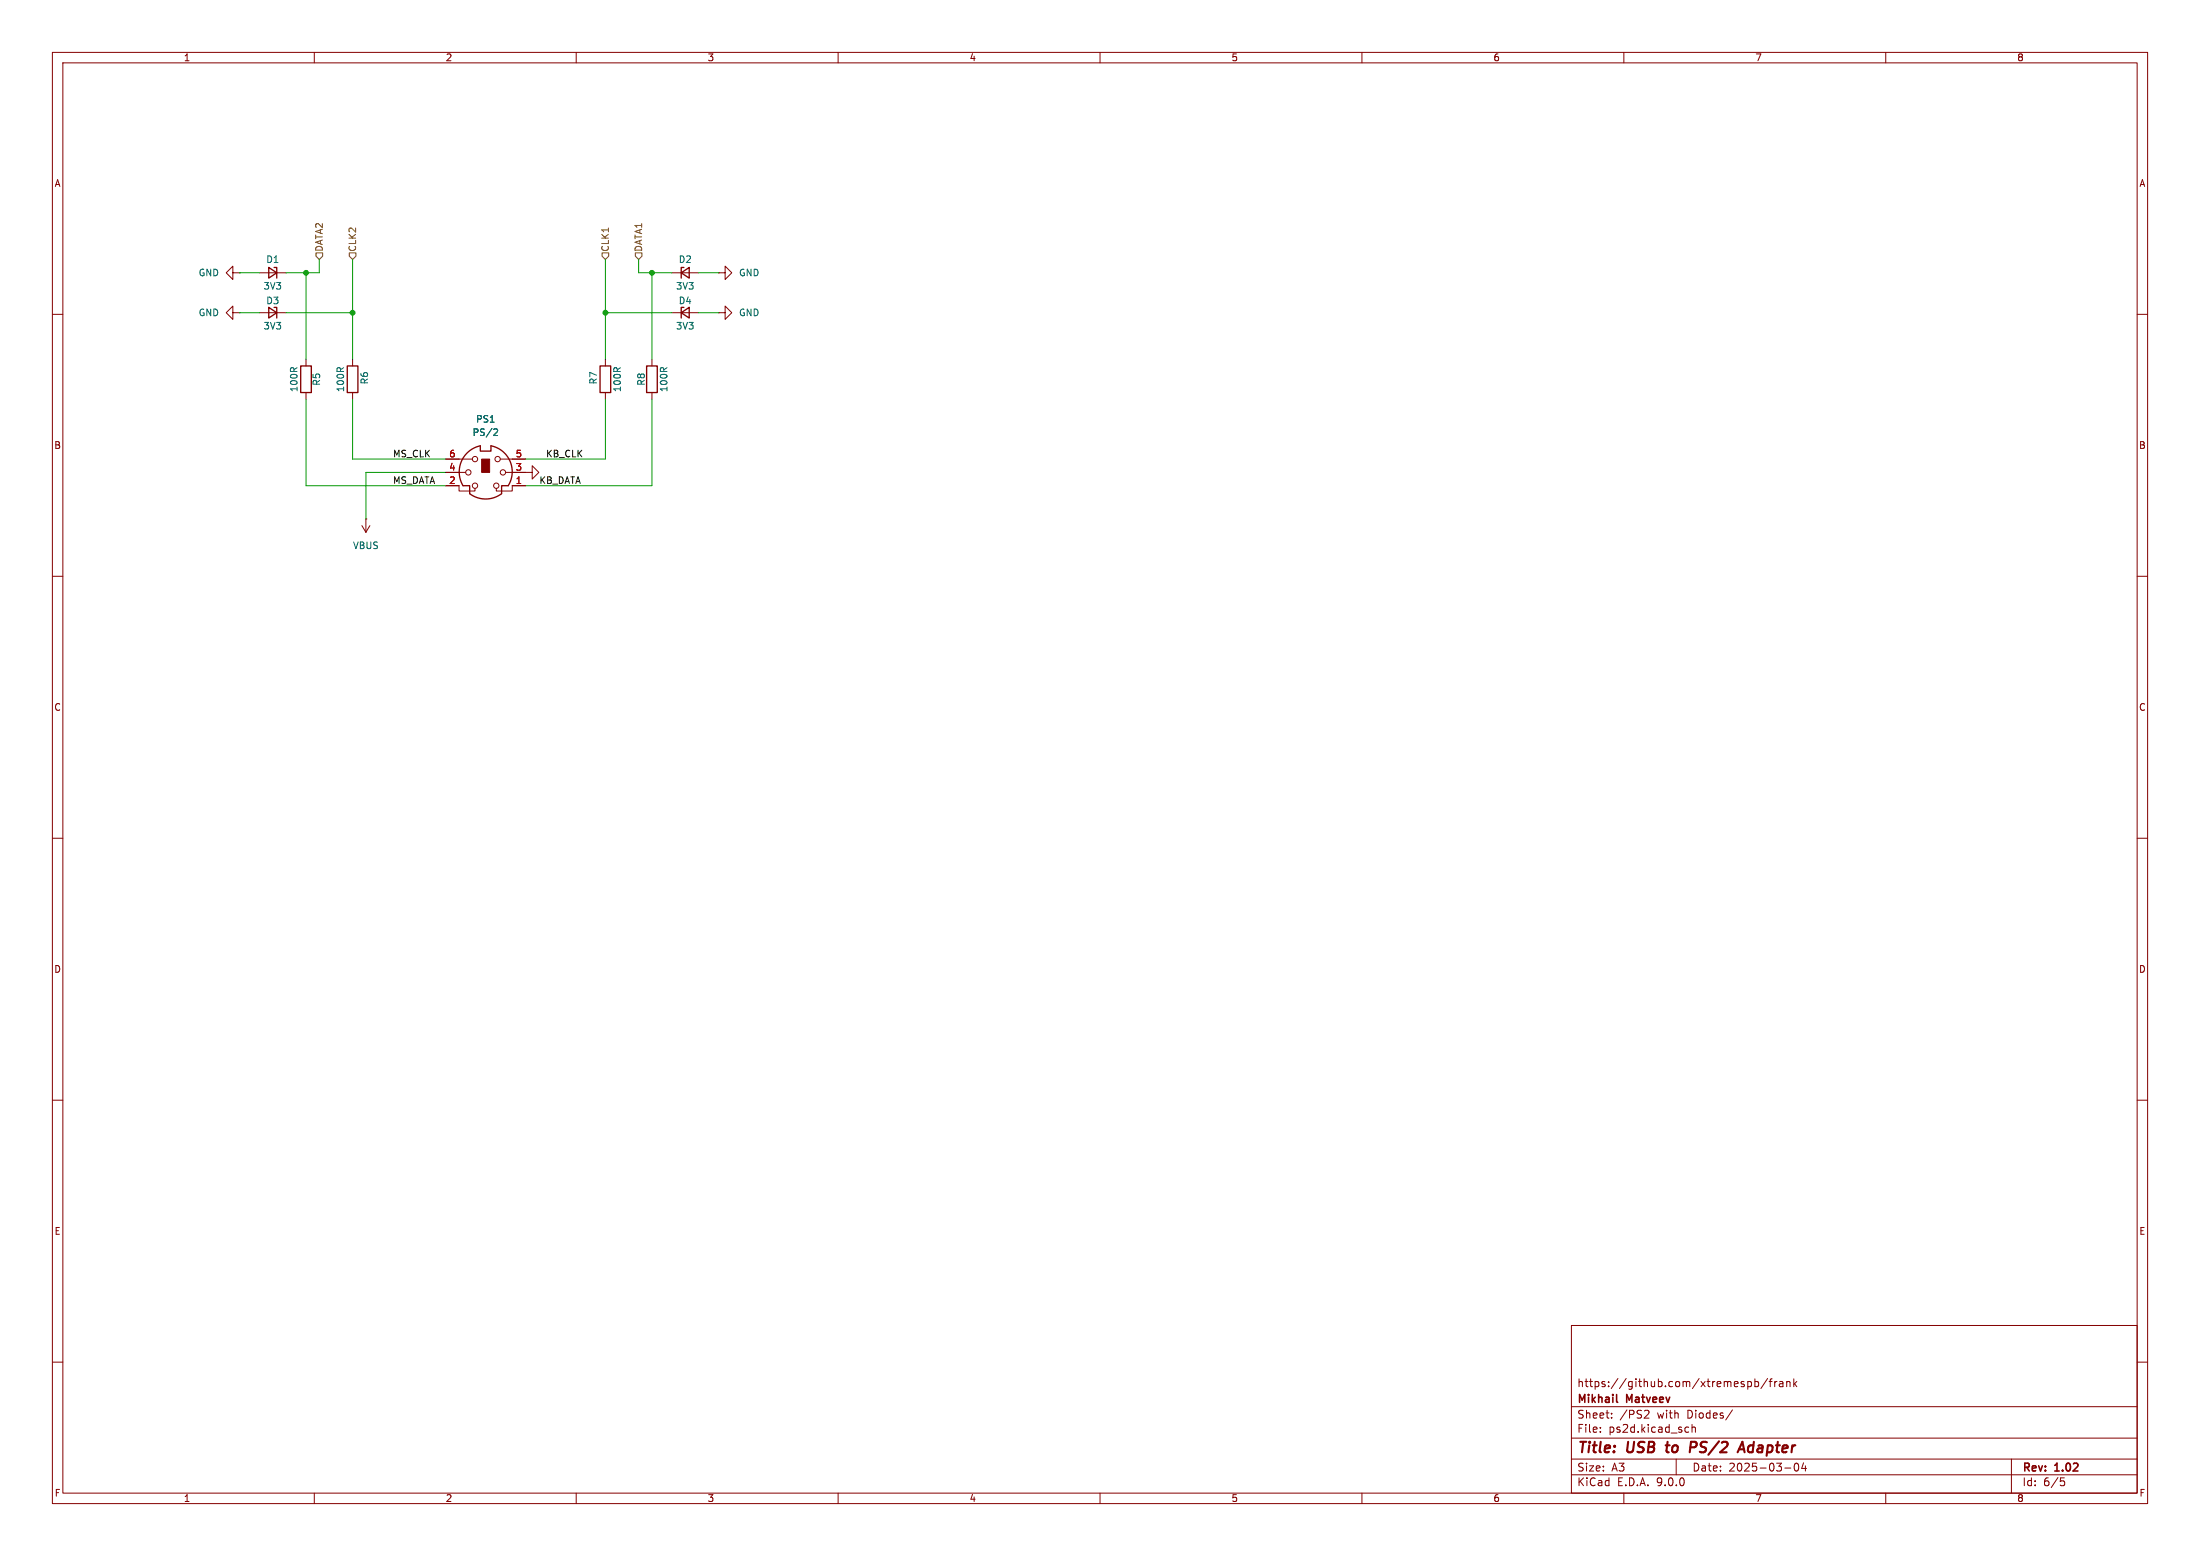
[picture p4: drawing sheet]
(kicad_sch
 (version 20250114)
 (generator "eeschema")
 (generator_version "9.0")
 (paper "A3")
 (title_block
  (title "USB to PS/2 Adapter")
  (date "2025-03-04")
  (rev "1.02")
  (company "Mikhail Matveev")
  (comment 1 "https://github.com/xtremespb/frank"))
 (lib_symbols
  (symbol "Connector:Mini-DIN-6"
   (pin_names
    (offset 1.016)) (exclude_from_sim no) (in_bom yes) (on_board yes)
   (property "Reference" "J" (at 0 6.35 0) (effects (font (size 1.27 1.27))))
   (property "Value" "Mini-DIN-6" (at 0 -6.35 0) (effects (font (size 1.27 1.27))))
   (property "Footprint" "" (at 0 0 0) (effects (font (size 1.27 1.27)) (hide yes)))
   (property "Datasheet" "http://service.powerdynamics.com/ec/Catalog17/Section%2011.pdf" (at 0 0 0) (effects (font (size 1.27 1.27)) (hide yes)))
   (property "Description" "6-pin Mini-DIN connector" (at 0 0 0) (effects (font (size 1.27 1.27)) (hide yes)))
   (symbol "Mini-DIN-6_0_1"
    (polyline (pts (xy -4.318 -2.54) (xy -3.048 -2.54) (xy -3.048 -4.064)) (stroke (width 0.254) (type default)) (fill (type none)))
    (polyline (pts (xy -3.81 0) (xy -5.08 0)) (stroke (width 0) (type default)) (fill (type none)))
    (circle (center -3.302 0) (radius 0.508) (stroke (width 0) (type default)) (fill (type none)))
    (polyline (pts (xy -2.54 2.54) (xy -5.08 2.54)) (stroke (width 0) (type default)) (fill (type none)))
    (circle (center -2.032 2.54) (radius 0.508) (stroke (width 0) (type default)) (fill (type none)))
    (circle (center -2.032 -2.54) (radius 0.508) (stroke (width 0) (type default)) (fill (type none)))
    (polyline (pts (xy -2.032 -3.048) (xy -2.032 -3.556) (xy -5.08 -3.556) (xy -5.08 -2.54)) (stroke (width 0) (type default)) (fill (type none)))
    (polyline (pts (xy -1.016 5.08) (xy -1.016 4.064) (xy 1.016 4.064) (xy 1.016 5.08)) (stroke (width 0.254) (type default)) (fill (type none)))
    (rectangle (start -0.762 2.54) (end 0.762 0) (stroke (width 0) (type default)) (fill (type outline)))
    (arc (start 3.048 -4.064) (mid 0 -5.08) (end -3.048 -4.064) (stroke (width 0.254) (type default)) (fill (type none)))
    (arc (start 1.016 5.08) (mid 4.6646 2.1356) (end 4.318 -2.54) (stroke (width 0.254) (type default)) (fill (type none)))
    (arc (start -4.318 -2.54) (mid -4.6241 2.1181) (end -1.016 5.08) (stroke (width 0.254) (type default)) (fill (type none)))
    (circle (center 2.032 -2.54) (radius 0.508) (stroke (width 0) (type default)) (fill (type none)))
    (polyline (pts (xy 2.032 -3.048) (xy 2.032 -3.556) (xy 5.08 -3.556) (xy 5.08 -2.54)) (stroke (width 0) (type default)) (fill (type none)))
    (circle (center 2.286 2.54) (radius 0.508) (stroke (width 0) (type default)) (fill (type none)))
    (polyline (pts (xy 2.794 2.54) (xy 5.08 2.54)) (stroke (width 0) (type default)) (fill (type none)))
    (circle (center 3.302 0) (radius 0.508) (stroke (width 0) (type default)) (fill (type none)))
    (polyline (pts (xy 4.318 -2.54) (xy 3.048 -2.54) (xy 3.048 -4.064)) (stroke (width 0.254) (type default)) (fill (type none)))
    (polyline (pts (xy 5.08 0) (xy 3.81 0)) (stroke (width 0) (type default)) (fill (type none))))
   (symbol "Mini-DIN-6_1_1"
    (pin passive line (at -7.62 2.54 0) (length 2.54) (name "~" (effects (font (size 1.27 1.27)))) (number "6" (effects (font (size 1.27 1.27)))))
    (pin passive line (at -7.62 0 0) (length 2.54) (name "~" (effects (font (size 1.27 1.27)))) (number "4" (effects (font (size 1.27 1.27)))))
    (pin passive line (at -7.62 -2.54 0) (length 2.54) (name "~" (effects (font (size 1.27 1.27)))) (number "2" (effects (font (size 1.27 1.27)))))
    (pin passive line (at 7.62 2.54 180) (length 2.54) (name "~" (effects (font (size 1.27 1.27)))) (number "5" (effects (font (size 1.27 1.27)))))
    (pin passive line (at 7.62 0 180) (length 2.54) (name "~" (effects (font (size 1.27 1.27)))) (number "3" (effects (font (size 1.27 1.27)))))
    (pin passive line (at 7.62 -2.54 180) (length 2.54) (name "~" (effects (font (size 1.27 1.27)))) (number "1" (effects (font (size 1.27 1.27))))))
   (embedded_fonts no))
  (symbol "Device:D_Zener_Small"
   (pin_numbers (hide yes))
   (pin_names
    (offset 0.254) (hide yes)) (exclude_from_sim no) (in_bom yes) (on_board yes)
   (property "Reference" "D" (at 0 2.286 0) (effects (font (size 1.27 1.27))))
   (property "Value" "D_Zener_Small" (at 0 -2.286 0) (effects (font (size 1.27 1.27))))
   (property "Footprint" "" (at 0 0 90) (effects (font (size 1.27 1.27)) (hide yes)))
   (property "Datasheet" "~" (at 0 0 90) (effects (font (size 1.27 1.27)) (hide yes)))
   (property "Description" "Zener diode, small symbol" (at 0 0 0) (effects (font (size 1.27 1.27)) (hide yes)))
   (symbol "D_Zener_Small_0_1"
    (polyline (pts (xy -0.254 1.016) (xy -0.762 1.016) (xy -0.762 -1.016)) (stroke (width 0.254) (type default)) (fill (type none)))
    (polyline (pts (xy 0.762 1.016) (xy -0.762 0) (xy 0.762 -1.016) (xy 0.762 1.016)) (stroke (width 0.254) (type default)) (fill (type none)))
    (polyline (pts (xy 0.762 0) (xy -0.762 0)) (stroke (width 0) (type default)) (fill (type none))))
   (symbol "D_Zener_Small_1_1"
    (pin passive line (at -2.54 0 0) (length 1.778) (name "K" (effects (font (size 1.27 1.27)))) (number "1" (effects (font (size 1.27 1.27)))))
    (pin passive line (at 2.54 0 180) (length 1.778) (name "A" (effects (font (size 1.27 1.27)))) (number "2" (effects (font (size 1.27 1.27))))))
   (embedded_fonts no))
  (symbol "Device:R"
   (pin_numbers (hide yes))
   (pin_names
    (offset 0)) (exclude_from_sim no) (in_bom yes) (on_board yes)
   (property "Reference" "R" (at 2.032 0 90) (effects (font (size 1.27 1.27))))
   (property "Value" "R" (at 0 0 90) (effects (font (size 1.27 1.27))))
   (property "Footprint" "" (at -1.778 0 90) (effects (font (size 1.27 1.27)) (hide yes)))
   (property "Datasheet" "~" (at 0 0 0) (effects (font (size 1.27 1.27)) (hide yes)))
   (property "Description" "Resistor" (at 0 0 0) (effects (font (size 1.27 1.27)) (hide yes)))
   (symbol "R_0_1"
    (rectangle (start -1.016 -2.54) (end 1.016 2.54) (stroke (width 0.254) (type default)) (fill (type none))))
   (symbol "R_1_1"
    (pin passive line (at 0 3.81 270) (length 1.27) (name "~" (effects (font (size 1.27 1.27)))) (number "1" (effects (font (size 1.27 1.27)))))
    (pin passive line (at 0 -3.81 90) (length 1.27) (name "~" (effects (font (size 1.27 1.27)))) (number "2" (effects (font (size 1.27 1.27))))))
   (embedded_fonts no))
  (symbol "GND_3"
   (power)
   (pin_numbers (hide yes))
   (pin_names
    (offset 0) (hide yes)) (exclude_from_sim no) (in_bom yes) (on_board yes)
   (property "Reference" "#PWR" (at 0 -6.35 0) (effects (font (size 1.27 1.27)) (hide yes)))
   (property "Value" "GND" (at 0 -3.81 0) (effects (font (size 1.27 1.27))))
   (property "Footprint" "" (at 0 0 0) (effects (font (size 1.27 1.27)) (hide yes)))
   (property "Datasheet" "" (at 0 0 0) (effects (font (size 1.27 1.27)) (hide yes)))
   (property "Description" "Power symbol creates a global label with name \"GND\" , ground" (at 0 0 0) (effects (font (size 1.27 1.27)) (hide yes)))
   (symbol "GND_3_0_1"
    (polyline (pts (xy 0 0) (xy 0 -1.27) (xy 1.27 -1.27) (xy 0 -2.54) (xy -1.27 -1.27) (xy 0 -1.27)) (stroke (width 0) (type default)) (fill (type none))))
   (symbol "GND_3_1_1"
    (pin power_in line (at 0 0 270) (length 0) (name "~" (effects (font (size 1.27 1.27)))) (number "1" (effects (font (size 1.27 1.27))))))
   (embedded_fonts no))
  (symbol "power:GND"
   (power)
   (pin_names
    (offset 0)) (exclude_from_sim no) (in_bom yes) (on_board yes)
   (property "Reference" "#PWR" (at 0 -6.35 0) (effects (font (size 1.27 1.27)) (hide yes)))
   (property "Value" "GND" (at 0 -3.81 0) (effects (font (size 1.27 1.27))))
   (property "Footprint" "" (at 0 0 0) (effects (font (size 1.27 1.27)) (hide yes)))
   (property "Datasheet" "" (at 0 0 0) (effects (font (size 1.27 1.27)) (hide yes)))
   (property "Description" "Power symbol creates a global label with name \"GND\" , ground" (at 0 0 0) (effects (font (size 1.27 1.27)) (hide yes)))
   (symbol "GND_0_1"
    (polyline (pts (xy 0 0) (xy 0 -1.27) (xy 1.27 -1.27) (xy 0 -2.54) (xy -1.27 -1.27) (xy 0 -1.27)) (stroke (width 0) (type default)) (fill (type none))))
   (symbol "GND_1_1"
    (pin power_in line (at 0 0 270) (length 0) (hide yes) (name "GND" (effects (font (size 1.27 1.27)))) (number "1" (effects (font (size 1.27 1.27))))))
   (embedded_fonts no))
  (symbol "power:VBUS"
   (power)
   (pin_numbers (hide yes))
   (pin_names
    (offset 0) (hide yes)) (exclude_from_sim no) (in_bom yes) (on_board yes)
   (property "Reference" "#PWR" (at 0 -3.81 0) (effects (font (size 1.27 1.27)) (hide yes)))
   (property "Value" "VBUS" (at 0 3.556 0) (effects (font (size 1.27 1.27))))
   (property "Footprint" "" (at 0 0 0) (effects (font (size 1.27 1.27)) (hide yes)))
   (property "Datasheet" "" (at 0 0 0) (effects (font (size 1.27 1.27)) (hide yes)))
   (property "Description" "Power symbol creates a global label with name \"VBUS\"" (at 0 0 0) (effects (font (size 1.27 1.27)) (hide yes)))
   (symbol "VBUS_0_1"
    (polyline (pts (xy -0.762 1.27) (xy 0 2.54)) (stroke (width 0) (type default)) (fill (type none)))
    (polyline (pts (xy 0 2.54) (xy 0.762 1.27)) (stroke (width 0) (type default)) (fill (type none)))
    (polyline (pts (xy 0 0) (xy 0 2.54)) (stroke (width 0) (type default)) (fill (type none))))
   (symbol "VBUS_1_1"
    (pin power_in line (at 0 0 90) (length 0) (name "~" (effects (font (size 1.27 1.27)))) (number "1" (effects (font (size 1.27 1.27))))))
   (embedded_fonts no)))
 (junction
  (at 58.42 52.07)
  (diameter 0)
  (color 0 0 0 0))
 (junction
  (at 124.46 52.07)
  (diameter 0)
  (color 0 0 0 0))
 (junction
  (at 115.57 59.69)
  (diameter 0)
  (color 0 0 0 0))
 (junction
  (at 67.31 59.69)
  (diameter 0)
  (color 0 0 0 0))
 (wire
  (pts (xy 67.31 59.69) (xy 54.61 59.69))
  (stroke (width 0) (type default)))
 (wire
  (pts (xy 124.46 52.07) (xy 124.46 68.58))
  (stroke (width 0) (type default)))
 (wire
  (pts (xy 121.92 49.53) (xy 121.92 52.07))
  (stroke (width 0) (type default)))
 (wire
  (pts (xy 67.31 49.53) (xy 67.31 59.69))
  (stroke (width 0) (type default)))
 (wire
  (pts (xy 100.33 87.63) (xy 115.57 87.63))
  (stroke (width 0) (type default)))
 (wire
  (pts (xy 58.42 92.71) (xy 85.09 92.71))
  (stroke (width 0) (type default)))
 (wire
  (pts (xy 124.46 52.07) (xy 128.27 52.07))
  (stroke (width 0) (type default)))
 (wire
  (pts (xy 115.57 49.53) (xy 115.57 59.69))
  (stroke (width 0) (type default)))
 (wire
  (pts (xy 124.46 76.2) (xy 124.46 92.71))
  (stroke (width 0) (type default)))
 (wire
  (pts (xy 115.57 59.69) (xy 115.57 68.58))
  (stroke (width 0) (type default)))
 (wire
  (pts (xy 60.96 49.53) (xy 60.96 52.07))
  (stroke (width 0) (type default)))
 (wire
  (pts (xy 133.35 52.07) (xy 137.16 52.07))
  (stroke (width 0) (type default)))
 (wire
  (pts (xy 115.57 76.2) (xy 115.57 87.63))
  (stroke (width 0) (type default)))
 (wire
  (pts (xy 121.92 52.07) (xy 124.46 52.07))
  (stroke (width 0) (type default)))
 (wire
  (pts (xy 60.96 52.07) (xy 58.42 52.07))
  (stroke (width 0) (type default)))
 (wire
  (pts (xy 58.42 52.07) (xy 54.61 52.07))
  (stroke (width 0) (type default)))
 (wire
  (pts (xy 67.31 59.69) (xy 67.31 68.58))
  (stroke (width 0) (type default)))
 (wire
  (pts (xy 58.42 52.07) (xy 58.42 68.58))
  (stroke (width 0) (type default)))
 (wire
  (pts (xy 58.42 76.2) (xy 58.42 92.71))
  (stroke (width 0) (type default)))
 (wire
  (pts (xy 69.85 90.17) (xy 85.09 90.17))
  (stroke (width 0) (type default)))
 (wire
  (pts (xy 115.57 59.69) (xy 128.27 59.69))
  (stroke (width 0) (type default)))
 (wire
  (pts (xy 67.31 76.2) (xy 67.31 87.63))
  (stroke (width 0) (type default)))
 (wire
  (pts (xy 49.53 52.07) (xy 45.72 52.07))
  (stroke (width 0) (type default)))
 (wire
  (pts (xy 67.31 87.63) (xy 85.09 87.63))
  (stroke (width 0) (type default)))
 (wire
  (pts (xy 133.35 59.69) (xy 137.16 59.69))
  (stroke (width 0) (type default)))
 (wire
  (pts (xy 69.85 90.17) (xy 69.85 99.06))
  (stroke (width 0) (type default)))
 (wire
  (pts (xy 100.33 92.71) (xy 124.46 92.71))
  (stroke (width 0) (type default)))
 (wire
  (pts (xy 49.53 59.69) (xy 45.72 59.69))
  (stroke (width 0) (type default)))
 (label "KB_DATA"
  (at 102.87 92.71 0)
  (effects (font (size 1.27 1.27)) (justify left bottom)))
 (label "KB_CLK"
  (at 104.14 87.63 0)
  (effects (font (size 1.27 1.27)) (justify left bottom)))
 (label "MS_DATA"
  (at 74.93 92.71 0)
  (effects (font (size 1.27 1.27)) (justify left bottom)))
 (label "MS_CLK"
  (at 74.93 87.63 0)
  (effects (font (size 1.27 1.27)) (justify left bottom)))
 (hierarchical_label "CLK1"
  (shape input)
  (at 115.57 49.53 90)
  (effects (font (size 1.27 1.27)) (justify left)))
 (hierarchical_label "CLK2"
  (shape input)
  (at 67.31 49.53 90)
  (effects (font (size 1.27 1.27)) (justify left)))
 (hierarchical_label "DATA1"
  (shape input)
  (at 121.92 49.53 90)
  (effects (font (size 1.27 1.27)) (justify left)))
 (hierarchical_label "DATA2"
  (shape input)
  (at 60.96 49.53 90)
  (effects (font (size 1.27 1.27)) (justify left)))
 (symbol
  (lib_id "power:GND")
  (at 100.33 90.17 90)
  (unit 1)
  (exclude_from_sim no)
  (in_bom yes)
  (on_board yes)
  (dnp no)
  (property "Reference" "#PWR013" (at 106.68 90.17 0) (effects (font (size 1.27 1.27)) (hide yes)))
  (property "Value" "GND" (at 105.41 90.17 90) (effects (font (size 1.27 1.27)) (hide yes)))
  (property "Footprint" "" (at 100.33 90.17 0) (effects (font (size 1.27 1.27)) (hide yes)))
  (property "Datasheet" "" (at 100.33 90.17 0) (effects (font (size 1.27 1.27)) (hide yes)))
  (property "Description" "" (at 100.33 90.17 0) (effects (font (size 1.27 1.27)) (hide yes)))
  (pin "1"))
 (symbol
  (lib_id "Device:D_Zener_Small")
  (at 52.07 52.07 0)
  (mirror y)
  (unit 1)
  (exclude_from_sim no)
  (in_bom yes)
  (on_board yes)
  (dnp no)
  (property "Reference" "D1" (at 52.07 49.53 0) (effects (font (size 1.27 1.27))))
  (property "Value" "3V3" (at 52.07 54.61 0) (effects (font (size 1.27 1.27))))
  (property "Footprint" "FRANK:Diode (SOD-323)" (at 52.07 52.07 90) (effects (font (size 1.27 1.27)) (hide yes)))
  (property "Datasheet" "~" (at 52.07 52.07 90) (effects (font (size 1.27 1.27)) (hide yes)))
  (property "Description" "Zener diode, small symbol" (at 52.07 52.07 0) (effects (font (size 1.27 1.27)) (hide yes)))
  (pin "1")
  (pin "2"))
 (symbol
  (lib_name "GND_3")
  (lib_id "power:GND")
  (at 137.16 59.69 90)
  (unit 1)
  (exclude_from_sim no)
  (in_bom yes)
  (on_board yes)
  (dnp no)
  (fields_autoplaced yes)
  (property "Reference" "#PWR012" (at 143.51 59.69 0) (effects (font (size 1.27 1.27)) (hide yes)))
  (property "Value" "GND" (at 140.97 59.6899 90) (effects (font (size 1.27 1.27)) (justify right)))
  (property "Footprint" "" (at 137.16 59.69 0) (effects (font (size 1.27 1.27)) (hide yes)))
  (property "Datasheet" "" (at 137.16 59.69 0) (effects (font (size 1.27 1.27)) (hide yes)))
  (property "Description" "Power symbol creates a global label with name \"GND\" , ground" (at 137.16 59.69 0) (effects (font (size 1.27 1.27)) (hide yes)))
  (pin "1"))
 (symbol
  (lib_id "Connector:Mini-DIN-6")
  (at 92.71 90.17 0)
  (unit 1)
  (exclude_from_sim no)
  (in_bom yes)
  (on_board yes)
  (dnp no)
  (fields_autoplaced yes)
  (property "Reference" "PS1" (at 92.7277 80.01 0) (effects (font (size 1.27 1.27))))
  (property "Value" "PS/2" (at 92.7277 82.55 0) (effects (font (size 1.27 1.27))))
  (property "Footprint" "FRANK:MiniDIN (6 Pin, female)" (at 92.71 90.17 0) (effects (font (size 1.27 1.27)) (hide yes)))
  (property "Datasheet" "http://service.powerdynamics.com/ec/Catalog17/Section%2011.pdf" (at 92.71 90.17 0) (effects (font (size 1.27 1.27)) (hide yes)))
  (property "Description" "" (at 92.71 90.17 0) (effects (font (size 1.27 1.27)) (hide yes)))
  (pin "1")
  (pin "2")
  (pin "3")
  (pin "4")
  (pin "5")
  (pin "6"))
 (symbol
  (lib_id "power:VBUS")
  (at 69.85 99.06 180)
  (unit 1)
  (exclude_from_sim no)
  (in_bom yes)
  (on_board yes)
  (dnp no)
  (fields_autoplaced yes)
  (property "Reference" "#PWR014" (at 69.85 95.25 0) (effects (font (size 1.27 1.27)) (hide yes)))
  (property "Value" "VBUS" (at 69.85 104.14 0) (effects (font (size 1.27 1.27))))
  (property "Footprint" "" (at 69.85 99.06 0) (effects (font (size 1.27 1.27)) (hide yes)))
  (property "Datasheet" "" (at 69.85 99.06 0) (effects (font (size 1.27 1.27)) (hide yes)))
  (property "Description" "Power symbol creates a global label with name \"VBUS\"" (at 69.85 99.06 0) (effects (font (size 1.27 1.27)) (hide yes)))
  (pin "1"))
 (symbol
  (lib_id "Device:D_Zener_Small")
  (at 52.07 59.69 0)
  (mirror y)
  (unit 1)
  (exclude_from_sim no)
  (in_bom yes)
  (on_board yes)
  (dnp no)
  (property "Reference" "D3" (at 52.07 57.404 0) (effects (font (size 1.27 1.27))))
  (property "Value" "3V3" (at 52.07 62.23 0) (effects (font (size 1.27 1.27))))
  (property "Footprint" "FRANK:Diode (SOD-323)" (at 52.07 59.69 90) (effects (font (size 1.27 1.27)) (hide yes)))
  (property "Datasheet" "~" (at 52.07 59.69 90) (effects (font (size 1.27 1.27)) (hide yes)))
  (property "Description" "Zener diode, small symbol" (at 52.07 59.69 0) (effects (font (size 1.27 1.27)) (hide yes)))
  (pin "1")
  (pin "2"))
 (symbol
  (lib_id "Device:R")
  (at 58.42 72.39 0)
  (mirror x)
  (unit 1)
  (exclude_from_sim no)
  (in_bom yes)
  (on_board yes)
  (dnp no)
  (property "Reference" "R5" (at 60.452 72.39 90) (effects (font (size 1.27 1.27))))
  (property "Value" "100R" (at 56.134 72.39 90) (effects (font (size 1.27 1.27))))
  (property "Footprint" "FRANK:Resistor (0805)" (at 56.642 72.39 90) (effects (font (size 1.27 1.27)) (hide yes)))
  (property "Datasheet" "~" (at 58.42 72.39 0) (effects (font (size 1.27 1.27)) (hide yes)))
  (property "Description" "" (at 58.42 72.39 0) (effects (font (size 1.27 1.27)) (hide yes)))
  (pin "1")
  (pin "2"))
 (symbol
  (lib_name "GND_3")
  (lib_id "power:GND")
  (at 45.72 52.07 270)
  (mirror x)
  (unit 1)
  (exclude_from_sim no)
  (in_bom yes)
  (on_board yes)
  (dnp no)
  (fields_autoplaced yes)
  (property "Reference" "#PWR09" (at 39.37 52.07 0) (effects (font (size 1.27 1.27)) (hide yes)))
  (property "Value" "GND" (at 41.91 52.0699 90) (effects (font (size 1.27 1.27)) (justify right)))
  (property "Footprint" "" (at 45.72 52.07 0) (effects (font (size 1.27 1.27)) (hide yes)))
  (property "Datasheet" "" (at 45.72 52.07 0) (effects (font (size 1.27 1.27)) (hide yes)))
  (property "Description" "Power symbol creates a global label with name \"GND\" , ground" (at 45.72 52.07 0) (effects (font (size 1.27 1.27)) (hide yes)))
  (pin "1"))
 (symbol
  (lib_id "Device:R")
  (at 124.46 72.39 180)
  (unit 1)
  (exclude_from_sim no)
  (in_bom yes)
  (on_board yes)
  (dnp no)
  (property "Reference" "R8" (at 122.428 72.39 90) (effects (font (size 1.27 1.27))))
  (property "Value" "100R" (at 126.746 72.39 90) (effects (font (size 1.27 1.27))))
  (property "Footprint" "FRANK:Resistor (0805)" (at 126.238 72.39 90) (effects (font (size 1.27 1.27)) (hide yes)))
  (property "Datasheet" "~" (at 124.46 72.39 0) (effects (font (size 1.27 1.27)) (hide yes)))
  (property "Description" "" (at 124.46 72.39 0) (effects (font (size 1.27 1.27)) (hide yes)))
  (pin "1")
  (pin "2"))
 (symbol
  (lib_name "GND_3")
  (lib_id "power:GND")
  (at 137.16 52.07 90)
  (unit 1)
  (exclude_from_sim no)
  (in_bom yes)
  (on_board yes)
  (dnp no)
  (fields_autoplaced yes)
  (property "Reference" "#PWR010" (at 143.51 52.07 0) (effects (font (size 1.27 1.27)) (hide yes)))
  (property "Value" "GND" (at 140.97 52.0699 90) (effects (font (size 1.27 1.27)) (justify right)))
  (property "Footprint" "" (at 137.16 52.07 0) (effects (font (size 1.27 1.27)) (hide yes)))
  (property "Datasheet" "" (at 137.16 52.07 0) (effects (font (size 1.27 1.27)) (hide yes)))
  (property "Description" "Power symbol creates a global label with name \"GND\" , ground" (at 137.16 52.07 0) (effects (font (size 1.27 1.27)) (hide yes)))
  (pin "1"))
 (symbol
  (lib_name "GND_3")
  (lib_id "power:GND")
  (at 45.72 59.69 270)
  (mirror x)
  (unit 1)
  (exclude_from_sim no)
  (in_bom yes)
  (on_board yes)
  (dnp no)
  (fields_autoplaced yes)
  (property "Reference" "#PWR011" (at 39.37 59.69 0) (effects (font (size 1.27 1.27)) (hide yes)))
  (property "Value" "GND" (at 41.91 59.6899 90) (effects (font (size 1.27 1.27)) (justify right)))
  (property "Footprint" "" (at 45.72 59.69 0) (effects (font (size 1.27 1.27)) (hide yes)))
  (property "Datasheet" "" (at 45.72 59.69 0) (effects (font (size 1.27 1.27)) (hide yes)))
  (property "Description" "Power symbol creates a global label with name \"GND\" , ground" (at 45.72 59.69 0) (effects (font (size 1.27 1.27)) (hide yes)))
  (pin "1"))
 (symbol
  (lib_id "Device:R")
  (at 67.31 72.39 0)
  (mirror x)
  (unit 1)
  (exclude_from_sim no)
  (in_bom yes)
  (on_board yes)
  (dnp no)
  (property "Reference" "R6" (at 69.596 72.136 90) (effects (font (size 1.27 1.27))))
  (property "Value" "100R" (at 65.024 72.39 90) (effects (font (size 1.27 1.27))))
  (property "Footprint" "FRANK:Resistor (0805)" (at 65.532 72.39 90) (effects (font (size 1.27 1.27)) (hide yes)))
  (property "Datasheet" "~" (at 67.31 72.39 0) (effects (font (size 1.27 1.27)) (hide yes)))
  (property "Description" "" (at 67.31 72.39 0) (effects (font (size 1.27 1.27)) (hide yes)))
  (pin "1")
  (pin "2"))
 (symbol
  (lib_id "Device:D_Zener_Small")
  (at 130.81 59.69 0)
  (unit 1)
  (exclude_from_sim no)
  (in_bom yes)
  (on_board yes)
  (dnp no)
  (property "Reference" "D4" (at 130.81 57.404 0) (effects (font (size 1.27 1.27))))
  (property "Value" "3V3" (at 130.81 62.23 0) (effects (font (size 1.27 1.27))))
  (property "Footprint" "FRANK:Diode (SOD-323)" (at 130.81 59.69 90) (effects (font (size 1.27 1.27)) (hide yes)))
  (property "Datasheet" "~" (at 130.81 59.69 90) (effects (font (size 1.27 1.27)) (hide yes)))
  (property "Description" "Zener diode, small symbol" (at 130.81 59.69 0) (effects (font (size 1.27 1.27)) (hide yes)))
  (pin "1")
  (pin "2"))
 (symbol
  (lib_id "Device:R")
  (at 115.57 72.39 180)
  (unit 1)
  (exclude_from_sim no)
  (in_bom yes)
  (on_board yes)
  (dnp no)
  (property "Reference" "R7" (at 113.284 72.136 90) (effects (font (size 1.27 1.27))))
  (property "Value" "100R" (at 117.856 72.39 90) (effects (font (size 1.27 1.27))))
  (property "Footprint" "FRANK:Resistor (0805)" (at 117.348 72.39 90) (effects (font (size 1.27 1.27)) (hide yes)))
  (property "Datasheet" "~" (at 115.57 72.39 0) (effects (font (size 1.27 1.27)) (hide yes)))
  (property "Description" "" (at 115.57 72.39 0) (effects (font (size 1.27 1.27)) (hide yes)))
  (pin "1")
  (pin "2"))
 (symbol
  (lib_id "Device:D_Zener_Small")
  (at 130.81 52.07 0)
  (unit 1)
  (exclude_from_sim no)
  (in_bom yes)
  (on_board yes)
  (dnp no)
  (property "Reference" "D2" (at 130.81 49.53 0) (effects (font (size 1.27 1.27))))
  (property "Value" "3V3" (at 130.81 54.61 0) (effects (font (size 1.27 1.27))))
  (property "Footprint" "FRANK:Diode (SOD-323)" (at 130.81 52.07 90) (effects (font (size 1.27 1.27)) (hide yes)))
  (property "Datasheet" "~" (at 130.81 52.07 90) (effects (font (size 1.27 1.27)) (hide yes)))
  (property "Description" "Zener diode, small symbol" (at 130.81 52.07 0) (effects (font (size 1.27 1.27)) (hide yes)))
  (pin "1")
  (pin "2")))
